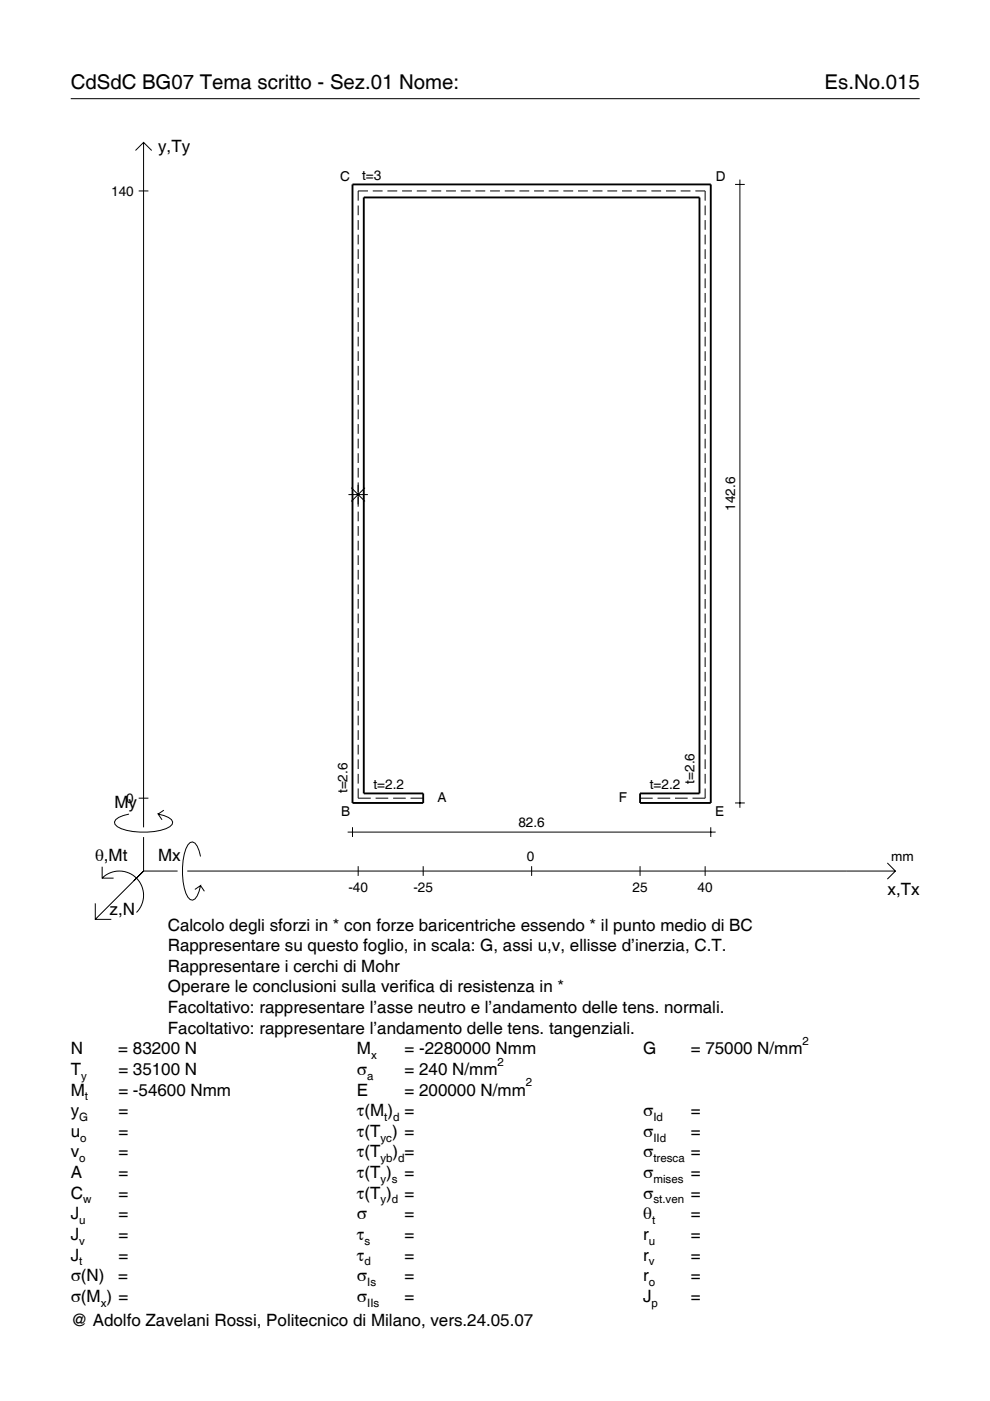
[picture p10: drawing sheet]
<svg xmlns="http://www.w3.org/2000/svg" width="210mm" height="297mm" viewBox="0 0 210 297" stroke-linecap="round" stroke-linejoin="round" font-family="sans-serif">
<g fill="none" stroke="#000" stroke-width=".21">
<path d="M15 20.9h180M28.7 31.9l1.7-1.7 1.8 1.7M30.4 30.2v145.2M155.8 39.1h2.1M156.9 38.1v133.2M29.4 40.5h2.1M75.9 43.6v2M75.9 46.7v2M75.9 49.8v2M75.9 52.8v2.1M75.9 55.9v2.1M75.9 59v2.1"/>
<path d="M78 40.5h-2.1v2M79 40.5h2.1M82.1 40.5h2.1M85.3 40.5h2M88.4 40.5h2M91.5 40.5h2.1M94.6 40.5h2.1M97.7 40.5h2.1M100.8 40.5h2.1M103.9 40.5h2.1M107 40.5h2.1M110.1 40.5h2.1"/>
<path d="M113.2 40.5h2.1M116.3 40.5h2.1M119.4 40.5h2.1M122.6 40.5h2M125.7 40.5h2M128.8 40.5h2.1M131.9 40.5h2.1M135 40.5h2.1M138.1 40.5h2.1M141.2 40.5h2.1M144.3 40.5h2.1M147.4 40.5h2.1v2"/>
<path d="M149.5 43.6v2M149.5 46.7v2M149.5 49.8v2M149.5 52.8v2.1M149.5 55.9v2.1M149.5 59v2.1M75.9 62.1v2.1M75.9 65.2v2.1M75.9 68.3v2.1M75.9 71.4v2M75.9 74.5v2M75.9 77.6v2"/>
<path d="M149.5 62.1v2.1M149.5 65.2v2.1M149.5 68.3v2.1M149.5 71.4v2M149.5 74.5v2M149.5 77.6v2M75.9 80.7v2M75.9 83.7v2.1M75.9 86.8v2.1M75.9 89.9v2.1M75.9 93v2.1M75.9 96.1v2.1"/>
<path d="M75.9 99.2v2.1M149.5 80.7v2M149.5 83.7v2.1M149.5 86.8v2.1M149.5 89.9v2.1M149.5 93v2.1M149.5 96.1v2.1M149.5 99.2v2.1M73.9 104.9h4.1M74.5 103.4l2.9 2.9M75.9 102.3v5.1M75.9 108.5v2"/>
<path d="M75.9 111.6v2M75.9 114.6v2.1M75.9 117.7v2.1M77.4 103.4l-2.9 2.9M149.5 102.3v2M149.5 105.4v2M149.5 108.5v2M149.5 111.6v2M149.5 114.6v2.1M149.5 117.7v2.1M75.9 120.8v2.1M75.9 123.9v2.1"/>
<path d="M75.9 127v2.1M75.9 130.1v2.1M75.9 133.2v2M75.9 136.3v2M75.9 139.4v2M149.5 120.8v2.1M149.5 123.9v2.1M149.5 127v2.1M149.5 130.1v2.1M149.5 133.2v2M149.5 136.3v2M149.5 139.4v2"/>
<path d="M75.9 142.5v2M75.9 145.5v2.1M75.9 148.6v2.1M75.9 151.7v2.1M75.9 154.8v2.1M75.9 157.9v2.1M149.5 142.5v2M149.5 145.5v2.1M149.5 148.6v2.1M149.5 151.7v2.1M149.5 154.8v2.1M149.5 157.9v2.1"/>
<path d="M27.3 172.6a3.6 3.6 0 0 0-3 1.7l.1 .5a5.7 5.7 0 0 0 3.8 1.5 13.3 13.3 0 0 0 7.8-1l.5-.5 .1-.5a3.6 3.6 0 0 0-3.1-1.7l.8 1.2M29.4 169.2h2.1M30.4 177.5v7.2M34.7 171.8l-1.2 .8M73.7 176.4h78M74.7 175.4v2.1M75.9 167.2v2h2.7M75.9 161v2.1M75.9 164.1v2M79.6 169.2h2.7M83.3 169.2h2.7M87 169.2h2.7"/>
<path d="M135.7 169.2h2.7M139.4 169.2h2.7M143.1 169.2h2.7M149.5 167.2v2h-2.7M149.5 161v2.1M149.5 164.1v2M150.7 175.4v2.1M155.8 170.2h2.1M20.2 191.5v3.4h3.4M21.7 186.2a5.1 5.1 0 0 1 7.2 0 5.1 5.1 0 0 1 0 7.3M21.7 183.8v2.4h2.4M30.4 184.7l-10.2 10.2"/>
<path d="M30.4 184.7l-2 2M30.4 184.7h7.2M39.7 184.7h150.1M42.5 181.6a3.6 3.6 0 0 0-1.7-3.1l-.5 .1a5.7 5.7 0 0 0-1.5 3.8 13.3 13.3 0 0 0 1 7.8l.5 .5 .5 .2a3.6 3.6 0 0 0 1.7-3.1l-1.2 .8M42.5 187.8l.8 1.2M75.9 183.7v2M89.7 183.7v2M112.7 183.7v2M135.7 183.7v2M149.5 183.7v2M188.1 183l1.7 1.7-1.7 1.7"/>
</g>
<path d="M74.7 39.1h76v131.1h-15v-2h12.6v-126.3h-71.2v126.3h12.6v2h-15z" fill="none" stroke="#000" stroke-width=".4"/>
<g font-size="4.3">
<text x="15" y="18.9">CdSdC BG07 Tema scritto - Sez.01 Nome:</text>
<text x="174.8" y="18.9">Es.No.015</text>
</g>
<g font-size="3.6">
<text x="33.5" y="32.3">y,Ty</text>
<text x="24.3" y="171.3">My</text>
<text x="20.1" y="182.6">θ,Mt</text>
<text x="33.5" y="182.6">Mx</text>
<text x="188.2" y="189.8">x,Tx</text>
<text x="23.2" y="193.9">z,N</text>
<text x="35.6" y="197.3">Calcolo degli sforzi in * con forze baricentriche essendo * il punto medio di BC</text>
<text x="35.6" y="201.7">Rappresentare su questo foglio, in scala: G, assi u,v, ellisse d’inerzia, C.T.</text>
<text x="35.6" y="206">Rappresentare i cerchi di Mohr</text>
<text x="35.6" y="210.4">Operare le conclusioni sulla verifica di resistenza in *</text>
<text x="35.6" y="214.8">Facoltativo: rappresentare l’asse neutro e l’andamento delle tens. normali.</text>
<text x="35.6" y="219.2">Facoltativo: rappresentare l’andamento delle tens. tangenziali.</text>
<text x="15" y="223.5">N</text>
<text x="15" y="227.9">T</text>
<text x="25.1" y="223.5">= 83200 N</text>
<text x="25.1" y="227.9">= 35100 N</text>
<text x="75.7" y="227.9">σ</text>
<text x="75.7" y="223.5">M</text>
<text x="85.8" y="223.5">= -2280000 Nmm</text>
<text x="85.8" y="227.9">= 240 N/mm</text>
<text x="136.4" y="223.5">G</text>
<text x="146.5" y="223.5">= 75000 N/mm</text>
<text x="15" y="232.3">M</text>
<text x="25.1" y="232.3">= -54600 Nmm</text>
<text x="75.7" y="232.3">E</text>
<text x="85.8" y="232.3">= 200000 N/mm</text>
<text x="15" y="236.7">y</text>
<text x="25.1" y="236.7">=</text>
<text x="75.7" y="236.7">τ(M ) =</text>
<text x="136.4" y="236.7">σ</text>
<text x="146.5" y="236.7">=</text>
<text x="15" y="241">u</text>
<text x="15" y="245.4">v</text>
<text x="25.1" y="241">=</text>
<text x="25.1" y="245.4">=</text>
<text x="75.7" y="241">τ(T ) =</text>
<text x="75.7" y="245.4">τ(T</text>
<text x="83.3" y="245.4">) =</text>
<text x="136.4" y="241">σ</text>
<text x="136.4" y="245.4">σ</text>
<text x="146.5" y="241">=</text>
<text x="146.5" y="245.4">=</text>
<text x="15" y="249.8">A</text>
<text x="25.1" y="249.8">=</text>
<text x="75.7" y="249.8">τ(T )</text>
<text x="85.8" y="249.8">=</text>
<text x="136.4" y="249.8">σ</text>
<text x="146.5" y="249.8">=</text>
<text x="15" y="254.2">C</text>
<text x="25.1" y="254.2">=</text>
<text x="75.7" y="254.2">τ(T )</text>
<text x="85.8" y="254.2">=</text>
<text x="136.4" y="254.2">σ</text>
<text x="146.5" y="254.2">=</text>
<text x="15" y="258.5">J</text>
<text x="15" y="262.9">J</text>
<text x="25.1" y="258.5">=</text>
<text x="25.1" y="262.9">=</text>
<text x="75.7" y="258.5">σ</text>
<text x="75.7" y="262.9">τ</text>
<text x="85.8" y="258.5">=</text>
<text x="85.8" y="262.9">=</text>
<text x="136.4" y="258.5">θ</text>
<text x="136.4" y="262.9">r</text>
<text x="146.5" y="258.5">=</text>
<text x="146.5" y="262.9">=</text>
<text x="15" y="267.3">J</text>
<text x="25.1" y="267.3">=</text>
<text x="75.7" y="267.3">τ</text>
<text x="85.8" y="267.3">=</text>
<text x="136.4" y="267.3">r</text>
<text x="146.5" y="267.3">=</text>
<text x="15" y="271.7">σ(N)</text>
<text x="25.1" y="271.7">=</text>
<text x="75.7" y="271.7">σ</text>
<text x="85.8" y="271.7">=</text>
<text x="136.4" y="271.7">r</text>
<text x="146.5" y="271.7">=</text>
<text x="15" y="281.2">@ Adolfo Zavelani Rossi, Politecnico di Milano, vers.24.05.07</text>
<text x="15" y="276">σ(M ) =</text>
<text x="75.7" y="276">σ</text>
<text x="85.8" y="276">=</text>
<text x="136.4" y="276">J</text>
<text x="146.5" y="276">=</text>
</g>
<g font-size="2.9">
<text x="23.6" y="41.5">140</text>
<text x="72.2" y="38.4">C</text>
<text x="76.8" y="38.1">t=3</text>
<text x="151.8" y="38.4">D</text>
<text x="155.8" y="108.3" transform="rotate(-90 155.8 108.3)">142.6</text>
<text x="79.2" y="167.2">t=2.2</text>
<text x="137.8" y="167.2">t=2.2</text>
<text x="147.3" y="166.2" transform="rotate(-90 147.3 166.2)">t=2.6</text>
<text x="26.8" y="170.2">0</text>
<text x="72.3" y="173">B</text>
<text x="73.7" y="168.2" transform="rotate(-90 73.7 168.2)">t=2.6</text>
<text x="92.7" y="170.1">A</text>
<text x="131.2" y="170.1">F</text>
<text x="151.6" y="173">E</text>
<text x="109.9" y="175.4">82.6</text>
<text x="111.7" y="182.6">0</text>
<text x="189" y="182.6">mm</text>
<text x="73.9" y="189.1">-40</text>
<text x="87.6" y="189.1">-25</text>
<text x="134.1" y="189.1">25</text>
<text x="147.9" y="189.1">40</text>
</g>
<g font-size="2.4">
<text x="170.2" y="221.5">2</text>
<text x="78.7" y="224.5">x</text>
<text x="105.5" y="225.9">2</text>
<text x="17.2" y="228.9">y</text>
<text x="18" y="233.3">t</text>
<text x="77.9" y="228.9">a</text>
<text x="111.5" y="230.3">2</text>
<text x="16.8" y="237.7">G</text>
<text x="81.5" y="237.7">t d</text>
<text x="138.5" y="237.7">Id</text>
<text x="17" y="242">o</text>
<text x="80.7" y="242">yc</text>
<text x="138.5" y="242">IId</text>
<text x="16.8" y="246.4">o</text>
<text x="80.7" y="246.4">yb d</text>
<text x="80.7" y="250.8">y s</text>
<text x="138.5" y="246.4">tresca</text>
<text x="138.5" y="250.8">mises</text>
<text x="17.6" y="255.2">w</text>
<text x="80.7" y="255.2">y d</text>
<text x="138.5" y="255.2">st.ven</text>
<text x="16.8" y="259.5">u</text>
<text x="16.8" y="263.9">v</text>
<text x="77.3" y="263.9">s</text>
<text x="137.6" y="263.9">u</text>
<text x="138.2" y="259.5">t</text>
<text x="16.8" y="268.3">t</text>
<text x="77.3" y="268.3">d</text>
<text x="137.6" y="268.3">v</text>
<text x="77.9" y="272.7">Is</text>
<text x="137.6" y="272.7">o</text>
<text x="21.4" y="277">x</text>
<text x="77.9" y="277">IIs</text>
<text x="138.2" y="277">p</text>
</g>
</svg>
